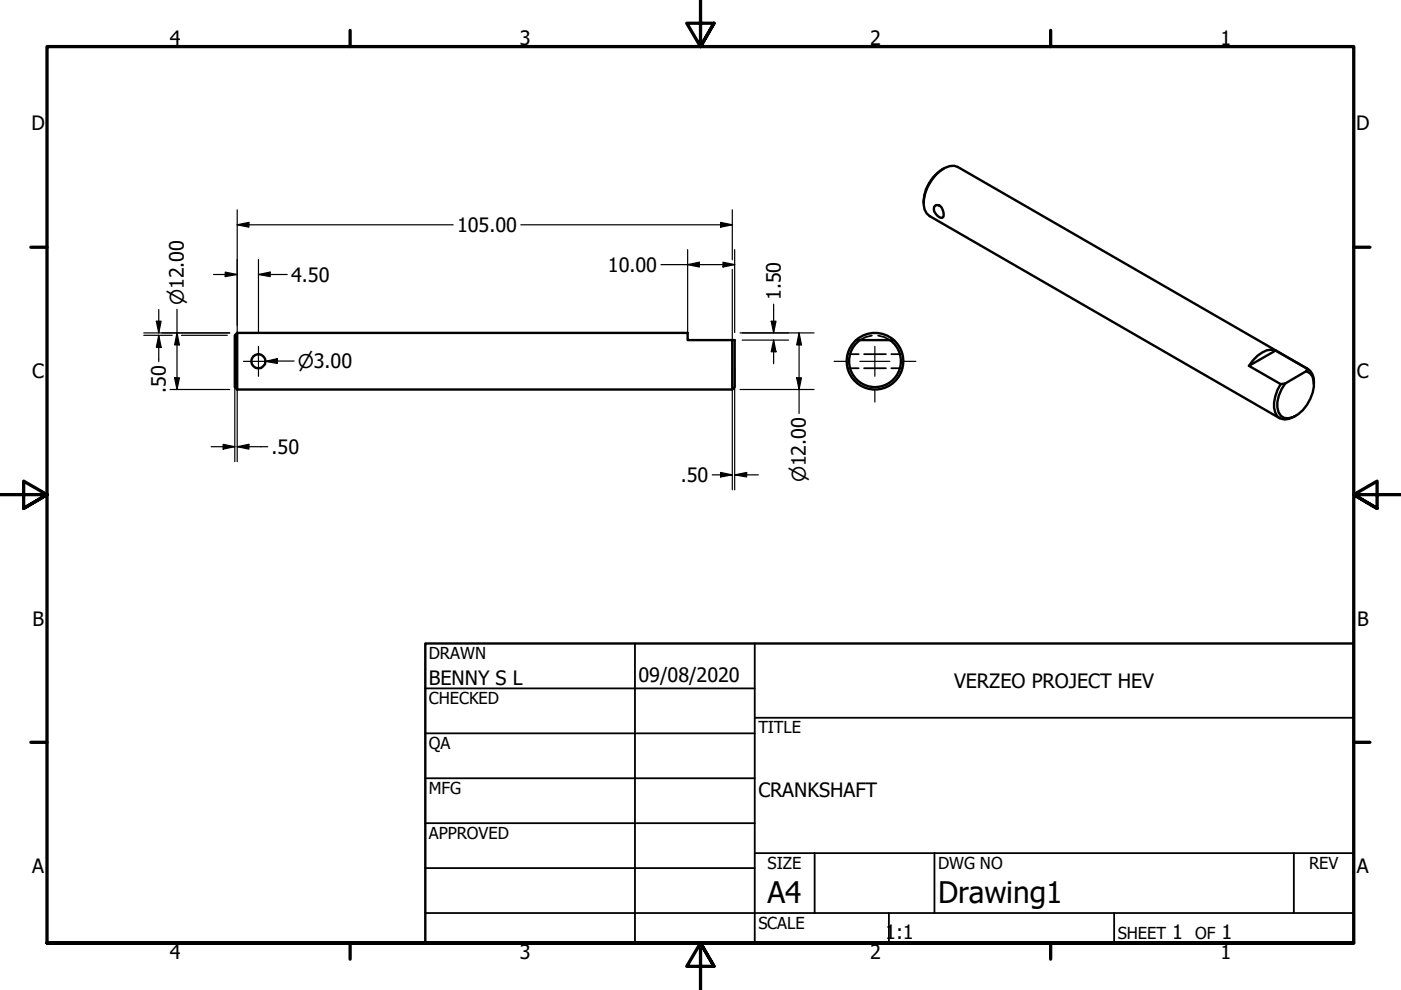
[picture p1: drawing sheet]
<svg xmlns="http://www.w3.org/2000/svg" width="297mm" height="210mm" viewBox="0 0 297 210" stroke-linecap="round" stroke-linejoin="round" font-family="sans-serif">
<!-- layer: Visible (ANSI) -->
<g fill="none" stroke="#000" stroke-width=".51">
<path d="M200.1 35.7a8.5 8.5 0 0 0-4.3 7.4M198.1 43.9a.99 .99 0 0 1 1-.4 .99 .99 0 0 1 .7 .9 1.49 1.49 0 0 1 0 1.7 1.88 1.88 0 0 1-1.7-2.2zM50.3 70.6h95.5v1.5h10v10l-.5 .5h-105M50.3 70.6l-.5 .5v11l.5 .5M50.3 70.6v12M155.3 72.1v10.5M181.5 72.1a6 6 0 0 0-.3 8.6 6 6 0 0 0 8.6 0 6 6 0 0 0-.3-8.6M181.5 72.1h8M181.5 72.1a6 6 0 0 1 8 0M182.4 72.1a5.5 5.5 0 0 0-1 8.1 5.5 5.5 0 0 0 8.2 0 5.5 5.5 0 0 0-.9-8.1M270.4 74.3a3.7 3.7 0 0 0-3.8 1.1l-.9 1-.9 1.2M276.9 78.7l.8 .4a4.1 4.1 0 0 1 .6 4.1 7.2 7.2 0 0 1-5.1 5.5 2.17 2.17 0 0 1-2.4-2.3 7.6 7.6 0 0 1 1.7-5.1"/>
<path d="M276.9 78.7l-4.4 2.6M277.2 78.2l-6.8-3.9-5.6 3.3 6.7 3.8M277.2 78.2a3.1 3.1 0 0 1 1.4 3.2M277.2 78.2l-.3 .5M277.4 78.3l-74.3-42.9a3.5 3.5 0 0 0-3.8 .8 8.8 8.8 0 0 0-3.3 8.2l.5 .8 .6 .6 74.2 42.9M271.5 81.4a6.3 6.3 0 0 0-.7 6.9 2.98 2.98 0 0 0 3.9-.1M272.5 81.3l-1 .1"/>
<circle cx="54.8" cy="76.6" r="1.5"/>
</g>
<!-- layer: Hidden (ANSI) -->
<path d="M179.7 78.1h2.4M179.7 75.1h2.4M183.2 78.1h4.6M183.2 75.1h4.6M184.8 71.2l-1.3 .3-1.1 .6M186.2 71.2l1.3 .3 1.2 .6M189 78.1h2.3M189 75.1h2.3" fill="none" stroke="#000" stroke-width=".38"/>
<!-- layer: Title (ANSI) -->
<g fill="none" stroke="#000" stroke-width=".38">
<path d="M134.6 136.4v63.5M160 136.4v63.5M90.2 146h69.8M90.2 155.5h69.8M160 152.2h127M90.2 165h69.8M90.2 174.5h69.8M90.2 193.6h196.8M90.2 184.1h69.8M160 180.9h127M172.7 180.9v12.7M188.5 193.6v6.3"/>
<path d="M198.1 180.9v12.7M236.2 193.6v6.3M274.3 180.9v12.7"/>
</g>
<path d="M90.2 136.4h196.8v63.5h-196.8z" fill="none" stroke="#000" stroke-width=".51"/>
<!-- layer: Border (ANSI) -->
<g fill="none" stroke="#000" stroke-width=".7">
<path d="M148.5 -.1v10l-2.9-5h5.8l-2.9 5 2.9-5M74.2 6.4v3.5M222.8 6.4v3.5M6.5 52.4h3.5M287 52.4h3.4M0 104.9h10l-5-2.9v5.8l5-2.9-5 2.9M297 104.9h-10l5-2.9v5.8l-5-2.9 5 2.9M6.5 157.4h3.5M287 157.4h3.4M10 199.9v-190h277v190h-277h277M74.2 199.9v3.5M222.8 199.9v3.5"/>
<path d="M151.4 204.9l-2.9-5 2.9 5h-5.8l2.9-5v10"/>
</g>
<!-- layer: Dimension (ANSI) -->
<g fill="none" stroke="#000" stroke-width=".25">
<path d="M45.3 58.2h5M47.8 57.7l2.5 .5-2.5 .4zM50.3 47.7l2.5-.5v1zM50.3 47.7h45.8M50.3 44.5v30.5M54.8 58.2l2.5-.5v.9zM54.8 58.2h6.1M54.8 55v15.3M110.4 47.7h44.9M140.1 56.1h15.7M145.8 56.1l2.5-.5v1zM145.8 52.9v17.6"/>
<path d="M152.8 47.2l2.5 .5-2.5 .5zM153.3 55.6l2.5 .5-2.5 .5zM155.3 44.5v10.6M155.3 57.1v17.9M155.8 52.9v17.6M30.5 70.6h18.2M30.5 71.1h6M33.1 68.1h1.1l-.5 2.5zM33.7 71.1l.5 2.5h-1.1zM33.7 65.6v5M33.7 71.1v5.6M37.5 70.6l.5 2.5h-1z"/>
<path d="M37.5 65.6v17M38.5 71.1h9.7M49.8 78.2v19.7M50.3 78.2v19.7M56.3 76.6l2.5-.6v1.1zM62.4 76.6h-6.1M155.3 78.2v25.7M155.8 78.2v25.7M156.9 70.6h15.7M157.4 72.1h9.8M163.5 68.1h1l-.5 2.5zM164 72.1l.5 2.5h-1z"/>
<path d="M164 64.5v6.1M164 72.1v5M169.4 70.6l.5 2.5h-1zM169.4 70.6v17.1M36.1 82.6h12.6M37 80.1h1l-.5 2.5zM44.8 94.7h5M47.3 94.2l2.5 .5-2.5 .5zM50.3 94.7l2.5-.5v1zM50.3 94.7h6.5M156.9 82.6h15.7M168.9 80.1h1l-.5 2.5z"/>
<path d="M151 100.7h4.3M152.8 100.2l2.5 .5-2.5 .4zM155.8 100.7l2.5-.5v.9zM155.8 100.7h5"/>
</g>
<g fill="#000">
<path d="M47.8 57.7l2.5 .5-2.5 .4z" fill-rule="evenodd"/>
<path d="M50.3 47.7l2.5-.5v1z" fill-rule="evenodd"/>
<path d="M54.8 58.2l2.5-.5v.9z" fill-rule="evenodd"/>
<path d="M145.8 56.1l2.5-.5v1z" fill-rule="evenodd"/>
<path d="M152.8 47.2l2.5 .5-2.5 .5z" fill-rule="evenodd"/>
<path d="M153.3 55.6l2.5 .5-2.5 .5z" fill-rule="evenodd"/>
<path d="M33.1 68.1h1.1l-.5 2.5z" fill-rule="evenodd"/>
<path d="M33.7 71.1l.5 2.5h-1.1z" fill-rule="evenodd"/>
<path d="M37.5 70.6l.5 2.5h-1z" fill-rule="evenodd"/>
<path d="M56.3 76.6l2.5-.6v1.1z" fill-rule="evenodd"/>
<path d="M163.5 68.1h1l-.5 2.5z" fill-rule="evenodd"/>
<path d="M164 72.1l.5 2.5h-1z" fill-rule="evenodd"/>
<path d="M169.4 70.6l.5 2.5h-1z" fill-rule="evenodd"/>
<path d="M37 80.1h1l-.5 2.5z" fill-rule="evenodd"/>
<path d="M47.3 94.2l2.5 .5-2.5 .5z" fill-rule="evenodd"/>
<path d="M50.3 94.7l2.5-.5v1z" fill-rule="evenodd"/>
<path d="M168.9 80.1h1l-.5 2.5z" fill-rule="evenodd"/>
<path d="M152.8 100.2l2.5 .5-2.5 .4z" fill-rule="evenodd"/>
<path d="M155.8 100.7l2.5-.5v.9z" fill-rule="evenodd"/>
</g>
<!-- layer: Center Mark (ANSI) -->
<path d="M51.6 76.6h6.4M54.8 73.4v6.4M176.8 76.6h2.5M182.3 76.6h6.4M185.5 73.4v6.4M191.7 76.6h2.5M185.5 82.8v2.5" fill="none" stroke="#000" stroke-width=".25"/>
<g font-size="6.3">
<text x="162.8" y="191.4">A4</text>
<text x="198.9" y="191.5">Drawing1</text>
</g>
<g font-size="4.2">
<text x="36" y="9.5">4</text>
<text x="110.2" y="9.5">3</text>
<text x="184.5" y="9.5">2</text>
<text x="258.8" y="9.5">1</text>
<text x="6.7" y="27.7">D</text>
<text x="287.5" y="27.7">D</text>
<text x="96.9" y="49.2">105.00</text>
<text x="61.7" y="59.7">4.50</text>
<text x="128.9" y="57.6">10.00</text>
<text x="165.5" y="63.7" transform="rotate(-90 165.5 63.7)">1.50</text>
<text x="6.8" y="80.2">C</text>
<text x="35.2" y="83.3" transform="rotate(-90 35.2 83.3)">.50</text>
<text x="287.7" y="80.2">C</text>
<text x="57.6" y="96.2">.50</text>
<text x="144.3" y="102.2">.50</text>
<text x="6.9" y="132.7">B</text>
<text x="287.7" y="132.7">B</text>
<text x="90.9" y="145.1">BENNY S L</text>
<text x="135.4" y="144.5">09/08/2020</text>
<text x="202.3" y="145.8">VERZEO PROJECT HEV</text>
<text x="160.8" y="169.1">CRANKSHAFT</text>
<text x="6.8" y="185.2">A</text>
<text x="287.7" y="185.2">A</text>
<text x="36" y="203.4">4</text>
<text x="110.2" y="203.4">3</text>
<text x="184.5" y="203.4">2</text>
<text x="187.7" y="199.2">1:1</text>
<text x="248.5" y="199.1">1</text>
<text x="258.8" y="203.4">1</text>
<text x="259" y="199.1">1</text>
</g>
<g font-size="4">
<text x="39" y="64.7" transform="rotate(-90 39 64.7)">⌀12.00</text>
<text x="63.1" y="78">⌀3.00</text>
<text x="170.9" y="102.3" transform="rotate(-90 170.9 102.3)">⌀12.00</text>
</g>
<g font-size="3.5">
<text x="90.9" y="139.7">DRAWN</text>
<text x="90.9" y="149.3">CHECKED</text>
<text x="160.8" y="155.5">TITLE</text>
<text x="90.9" y="158.8">QA</text>
<text x="90.9" y="168.3">MFG</text>
<text x="90.9" y="177.8">APPROVED</text>
<text x="162.8" y="184.2">SIZE</text>
<text x="198.9" y="184.2">DWG NO</text>
<text x="277.6" y="184.2">REV</text>
<text x="160.8" y="196.9">SCALE</text>
<text x="237" y="199.1">SHEET</text>
<text x="253.4" y="199.1">OF</text>
</g>
</svg>
